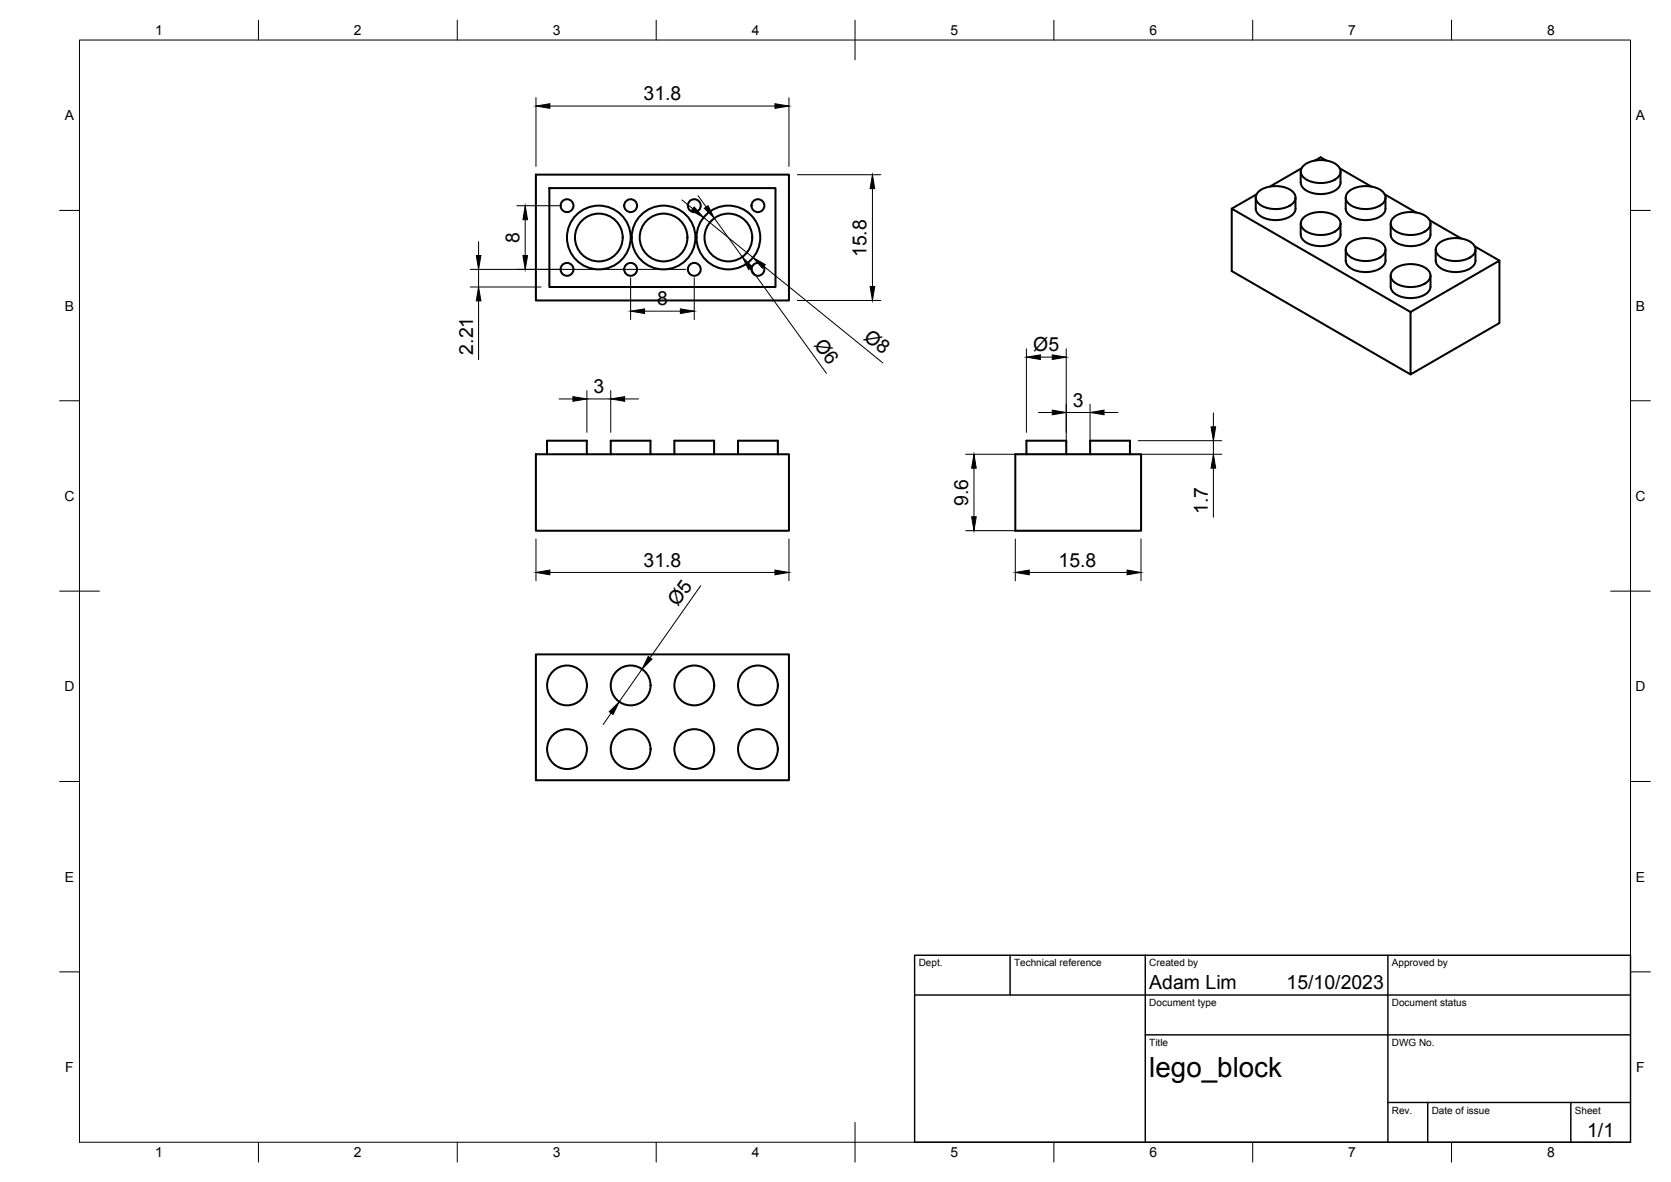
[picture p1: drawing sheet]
<svg xmlns="http://www.w3.org/2000/svg" width="420mm" height="297mm" viewBox="0 0 420 297" stroke-linecap="round" stroke-linejoin="round" font-family="sans-serif">
<!-- layer: Visible -->
<g fill="none" stroke="#000" stroke-width=".51">
<path d="M134.7 43.9h63.7v31.6h-63.7zM138.1 47.3h56.9v24.8h-56.9zM315.7 49.7v2.7a3.4 3.4 0 0 0 3.1 2.7 6.7 6.7 0 0 0 6.6-1.5l.4-1.2-.1-2.7M316 48.8l-6.3 3.6M316.6 48.1a7.1 7.1 0 0 1 8.8 .5 2.1 2.1 0 0 1-1.1 3.1 7.5 7.5 0 0 1-7.7-.5 1.94 1.94 0 0 1 0-3.1zM327 56.2l.1 2.8a3.4 3.4 0 0 0 3 2.6 6.7 6.7 0 0 0 6.6-1.5l.4-1.1v-2.8M327 43.1l.1 2.8a3.4 3.4 0 0 0 3 2.6 6.7 6.7 0 0 0 6.6-1.5l.4-1.1v-2.8M327.3 42.3l-8 4.6M327.9 54.6a7.1 7.1 0 0 1 8.8 .5 2.1 2.1 0 0 1-1.1 3.1 7.5 7.5 0 0 1-7.7-.4 1.94 1.94 0 0 1 0-3.2zM327.9 41.5a7.1 7.1 0 0 1 8.8 .5 2.1 2.1 0 0 1-1.1 3.2 7.5 7.5 0 0 1-7.7-.5 1.94 1.94 0 0 1 0-3.2zM330.6 40.4l1.5-.9 1.4 .9M336.8 42.3l8 4.6"/>
<path d="M338.4 49.7v2.7a3.4 3.4 0 0 0 3 2.7 6.7 6.7 0 0 0 6.6-1.5l.4-1.2v-2.7M339.2 48.1a7.1 7.1 0 0 1 8.8 .5 2.1 2.1 0 0 1-1.1 3.1 7.5 7.5 0 0 1-7.7-.5 1.94 1.94 0 0 1 0-3.1zM348.1 48.8l8 4.6M349.7 56.2v2.8a3.4 3.4 0 0 0 3 2.6 6.7 6.7 0 0 0 6.6-1.5l.4-1.1v-2.8M350.5 54.6a7.1 7.1 0 0 1 8.8 .5 2.1 2.1 0 0 1-1.1 3.1 7.5 7.5 0 0 1-7.7-.4 1.94 1.94 0 0 1 0-3.2zM359.5 55.4l7.9 4.6M338.4 62.7v2.8a3.4 3.4 0 0 0 3 2.6 6.7 6.7 0 0 0 6.6-1.5l.4-1.1v-2.8M339.2 61.1a7.1 7.1 0 0 1 8.8 .5 2.1 2.1 0 0 1-1.1 3.2 7.5 7.5 0 0 1-7.7-.5 1.94 1.94 0 0 1 0-3.2zM349.7 69.3v2.7a3.4 3.4 0 0 0 3 2.7 6.7 6.7 0 0 0 6.6-1.5l.4-1.2v-2.7M350.5 67.7a7.1 7.1 0 0 1 8.8 .5 2.1 2.1 0 0 1-1.1 3.1 7.5 7.5 0 0 1-7.7-.5 1.94 1.94 0 0 1 0-3.1zM354.7 78.4l22.3-12.9v15.7l-22.3 12.9zM354.7 78.4l-45-26v15.7l45 26"/>
<path d="M361 62.7v2.8a3.4 3.4 0 0 0 3.1 2.6 6.7 6.7 0 0 0 6.5-1.5l.4-1.1v-2.8M361.8 61.1a7.1 7.1 0 0 1 8.8 .5 2.1 2.1 0 0 1-1.1 3.2 7.5 7.5 0 0 1-7.7-.5 1.94 1.94 0 0 1 0-3.2zM370.8 61.9l6.2 3.6M134.7 114.2h63.7v19.2h-63.7zM137.5 114.2v-3.4h10.1v3.4M153.6 114.2v-3.4h10v3.4M169.6 114.2v-3.4h10v3.4M185.6 114.2v-3.4h10v3.4M255.3 114.2h31.6v19.2h-31.6zM258.1 114.2v-3.4h10v3.4M274.1 114.2v-3.4h10v3.4M134.7 164.5h63.7v31.6h-63.7z"/>
<circle cx="142.6" cy="51.7" r="1.62"/>
<circle cx="150.6" cy="59.7" r="6"/>
<circle cx="150.6" cy="59.7" r="8"/>
<circle cx="158.6" cy="51.7" r="1.62"/>
<circle cx="166.8" cy="59.7" r="6"/>
<circle cx="166.8" cy="59.7" r="8"/>
<circle cx="174.6" cy="51.7" r="1.62"/>
<circle cx="183.1" cy="59.7" r="6"/>
<circle cx="183.1" cy="59.7" r="8"/>
<circle cx="190.6" cy="51.7" r="1.62"/>
<circle cx="142.6" cy="67.7" r="1.62"/>
<circle cx="158.6" cy="67.7" r="1.62"/>
<circle cx="174.6" cy="67.7" r="1.62"/>
<circle cx="190.6" cy="67.7" r="1.62"/>
<circle cx="142.6" cy="172.3" r="5"/>
<circle cx="158.6" cy="172.3" r="5"/>
<circle cx="174.6" cy="172.3" r="5"/>
<circle cx="190.6" cy="172.3" r="5"/>
<circle cx="142.6" cy="188.3" r="5"/>
<circle cx="158.6" cy="188.3" r="5"/>
<circle cx="174.6" cy="188.3" r="5"/>
<circle cx="190.6" cy="188.3" r="5"/>
</g>
<!-- layer: BORDER -->
<g fill="none" stroke="#000" stroke-width=".25">
<path d="M20 10.1h390v276.9h-390zM65 5.1v5M115 5.1v5M165 5.1v5M215 5.1v10M265 5.1v5M315 5.1v5M365 5.1v5M15 52.9h5M410 52.9h5M15 100.7h5M410 100.7h5"/>
<path d="M15 148.6h10M405 148.6h10M15 196.4h5M410 196.4h5M15 244.2h5M410 244.2h5M65 287v5M115 287v5M165 287v5M215 282.1v9.9M265 287v5M315 287v5"/>
<path d="M365 287v5"/>
</g>
<!-- layer: TITLEBLOCK -->
<path d="M230 240.1h180v46.9h-180zM230 250h180M254 240.1v9.9M288 240.1v46.9M349 240.1v46.9M288 260.1h122M349 277.1h61M359 277.1v9.9M395 277.1v9.9" fill="none" stroke="#000" stroke-width=".36"/>
<!-- layer: FD_Dimensions -->
<g fill="none" stroke="#000" stroke-width=".25">
<path d="M134.8 24.5v17.3M138.3 26.7h56.6M198.4 24.5v17.3M130 51.7h10.5M132.1 55.2v9M171.5 50.3l2.7 2.2M175.5 49.2l2.1 2.8M176.9 54.7l12.4 10M179.6 54.8l7 9.8M200.5 43.9h21M219.4 47.4v24.6M118.2 67.7h54.3"/>
<path d="M118.2 72.1h17.8M120.3 60.7v3.5M120.3 67.7v4.4M120.3 75.6v14.8M158.6 69.8v10.5M162.1 78.2h9M174.6 69.8v10.5M188.7 67.4l19.1 26.4M192.1 66.9l29.9 24.3M200.5 75.5h21M147.6 98.2v10.5M153.6 98.2v10.5"/>
<path d="M258.1 87.7v21M261.6 89.8h3M268.1 87.7v24.4M140.6 100.3h3.5M147.6 100.3h6M157.1 100.3h3.5M242.8 114.2h42M244.9 117.7v12.2M261.1 103.7h3.5M268.1 103.7h6M274.1 101.6v10.5M277.6 103.7h3.5"/>
<path d="M286.2 114.2h21M286.2 110.8h21M305.1 103.8v3.5M305.1 110.8v3.4M305.1 117.7v12.3M134.8 135.5v10.5M198.4 135.5v10.5M242.8 133.4h42M255.3 135.5v10.5M286.9 135.5v10.5M138.3 143.9h56.6M176.2 147.2l-12.8 18.1"/>
<path d="M258.8 143.9h24.6M153.7 179.2l-2 2.9M161.4 168.2l-5.7 8.1"/>
</g>
<g fill="#000" stroke="#000" stroke-width=".25">
<path d="M134.8 26.7l3.5-.6v1.1zM194.9 26.1l3.5 .6-3.5 .5zM132.1 51.7l.6 3.5h-1.2zM174.6 52l2.3 2.7-3.1-1.8zM177.1 52.4l.9-.7 1.6 3.1zM219.4 43.9l.5 3.5h-1.1zM119.8 64.2h1.1l-.6 3.5zM120.3 72.1l.6 3.5h-1.1zM131.5 64.2h1.2l-.6 3.5zM158.6 78.2l3.5-.6v1.2zM171.1 77.6l3.5 .6-3.5 .6zM186.6 64.6l2.6 2.5-1 .6z"/>
<path d="M189.3 64.7l3.1 1.8-.7 .9zM218.8 72h1.1l-.5 3.5zM144.1 99.7l3.5 .6-3.5 .5zM153.6 100.3l3.5-.6v1.1zM258.1 89.8l3.5-.6v1.1zM264.6 89.2l3.5 .6-3.5 .5zM244.9 114.2l.6 3.5h-1.2zM264.6 103.1l3.5 .6-3.5 .5zM274.1 103.7l3.5-.6v1.1zM304.5 107.3h1.2l-.6 3.5zM305.1 114.2l.6 3.5h-1.2zM244.3 129.9h1.2l-.6 3.5z"/>
<path d="M134.8 143.9l3.5-.6v1.1zM194.9 143.3l3.5 .6-3.5 .5zM255.3 143.9l3.5-.6v1.1zM283.4 143.3l3.5 .6-3.5 .5zM155.7 176.3l-1.5 3.2-1-.6zM163 165l.9 .6-2.5 2.6z"/>
</g>
<text font-size="7" x="289" y="270.6">lego_block</text>
<g font-size="4.9">
<text x="161.8" y="25.2">31.8</text>
<text x="130.6" y="61.1" transform="rotate(-90 130.6 61.1)">8</text>
<text x="217.9" y="64.6" transform="rotate(-90 217.9 64.6)">15.8</text>
<text x="165.2" y="76.7">8</text>
<text x="118.9" y="89.1" transform="rotate(-90 118.9 89.1)">2.21</text>
<text x="204.6" y="86.7" transform="rotate(54 204.6 86.7)">Ø6</text>
<text x="217" y="85.2" transform="rotate(39 217 85.2)">Ø8</text>
<text x="259.8" y="88.2">Ø5</text>
<text x="149.2" y="98.8">3</text>
<text x="269.7" y="102.2">3</text>
<text x="243.4" y="127.2" transform="rotate(-90 243.4 127.2)">9.6</text>
<text x="303.7" y="129.1" transform="rotate(-90 303.7 129.1)">1.7</text>
<text x="161.8" y="142.4">31.8</text>
<text x="266.2" y="142.4">15.8</text>
<text x="170.5" y="152.6" transform="rotate(-55 170.5 152.6)">Ø5</text>
<text x="289" y="248.5">Adam Lim</text>
<text x="323.5" y="248.5">15/10/2023</text>
<text x="399.1" y="285.7">1/1</text>
</g>
<g font-size="3.5">
<text x="39" y="8.8">1</text>
<text x="89" y="8.8">2</text>
<text x="139" y="8.8">3</text>
<text x="189" y="8.8">4</text>
<text x="239" y="8.8">5</text>
<text x="289" y="8.8">6</text>
<text x="339" y="8.8">7</text>
<text x="389" y="8.8">8</text>
<text x="16.3" y="30.2">A</text>
<text x="411.3" y="30.2">A</text>
<text x="16.3" y="78">B</text>
<text x="411.3" y="78">B</text>
<text x="16.2" y="125.9">C</text>
<text x="411.2" y="125.9">C</text>
<text x="16.2" y="173.7">D</text>
<text x="411.2" y="173.7">D</text>
<text x="16.3" y="221.6">E</text>
<text x="411.3" y="221.6">E</text>
<text x="16.4" y="269.4">F</text>
<text x="411.4" y="269.4">F</text>
<text x="39" y="290.8">1</text>
<text x="89" y="290.8">2</text>
<text x="139" y="290.8">3</text>
<text x="189" y="290.8">4</text>
<text x="239" y="290.8">5</text>
<text x="289" y="290.8">6</text>
<text x="339" y="290.8">7</text>
<text x="389" y="290.8">8</text>
</g>
<g font-size="2.5">
<text x="231" y="242.9">Dept.</text>
<text x="255" y="242.9">Technical reference</text>
<text x="289" y="242.9">Created by</text>
<text x="350" y="242.9">Approved by</text>
<text x="289" y="252.8">Document type</text>
<text x="350" y="252.8">Document status</text>
<text x="289" y="262.9">Title</text>
<text x="350" y="262.9">DWG No.</text>
<text x="350" y="279.9">Rev.</text>
<text x="360" y="279.9">Date of issue</text>
<text x="396" y="279.9">Sheet</text>
</g>
</svg>
